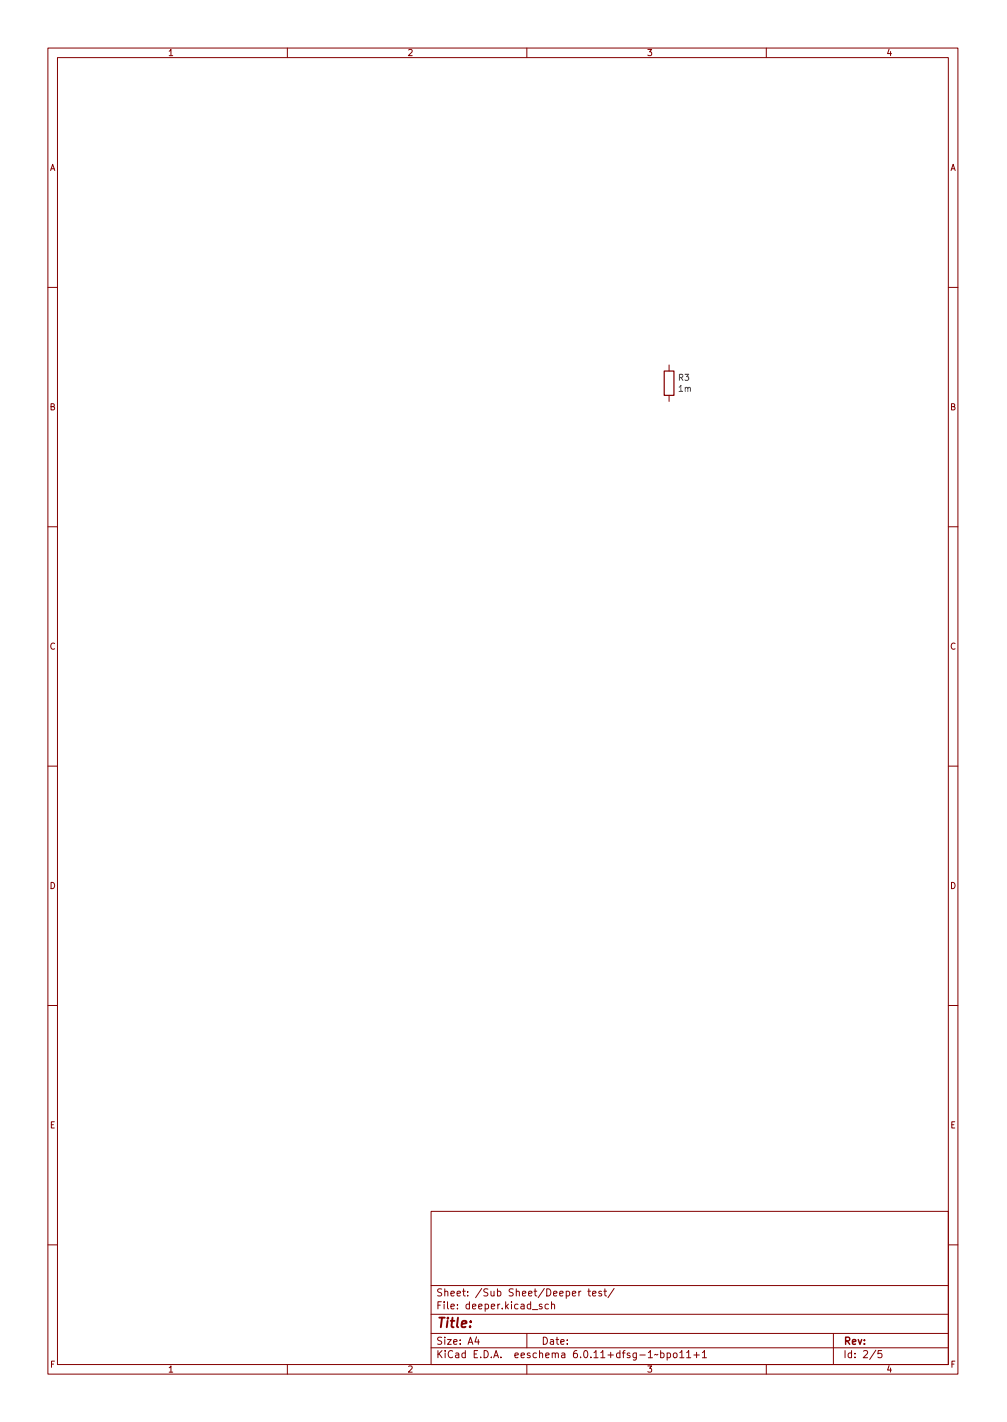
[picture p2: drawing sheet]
<svg xmlns="http://www.w3.org/2000/svg" width="210mm" height="297mm" viewBox="0 0 210 297" stroke-linecap="round" stroke-linejoin="round" font-family="sans-serif">
<g fill="none" stroke="#840000" stroke-width=".21">
<path d="M10 10h190v277h-190zM12 12h186v273h-186zM60 10v2M110 10v2M160 10v2M10 60h2M139.7 76.2v1.3M198 60h2M139.7 82.6v1.3M10 110h2M198 110h2M10 160h2"/>
<path d="M198 160h2M10 210h2M198 210h2M90 253h108v32h-108zM10 260h2M90 278.5h108M90 274.5h108M90 268.5h108M95.5 273.3v.1M95.5 272.5v.1M97.7 270.6v.1M97.7 269.8v.1"/>
<path d="M103.9 269.8l.4-.1 .3 .3-.2 .6h-.5M110 278.5v3M114.5 272.5l-.4-.1-.3 .3 .1 .6h.6M115.2 272.6l.2-.2 .3 .1 .1 .9M115.2 271.9v1.5M119.5 270.2l.7-.1v-.3l-.5-.1-.2 .2 .1 .7h.6M120.9 269.7v1M121.3 269.7l-.4 .3M128.2 269.1l-1.3 2M174 278.5v6.5M198 260h2M60 285v2"/>
<path d="M90 281.5h108M110 285v2M117.3 282.7h.6v.9M117.9 283h-.5l-.2 .3 .2 .3 .5-.1M141.9 283.6h.9M143.4 282.5l.4-.4v1.5M143.4 283.6h.8M144.9 283h1.1M145.4 282.5v1.1M146.7 282.5l.4-.4v1.5M146.7 283.6h.8M160 285v2"/>
<path d="M184.1 282.1h-.7l-.1 .7 .2-.1 .5 .1 .2 .2-.1 .5-.2 .1-.6-.1"/>
</g>
<path d="M138.7 77.5h2v5.1h-2z" fill="none" stroke="#840000" stroke-width=".25"/>
<text font-size="2.8" fill="#840000" x="91" y="277.9">Title:</text>
<g font-size="2.1" fill="#840000">
<text x="91" y="273.9">File:</text>
<text x="91" y="271.2">Sheet:</text>
<text x="97.4" y="273.9">deeper.kicad_sch</text>
<text x="99.2" y="271.2">/Sub</text>
<text x="106.2" y="271.2">Sheet/Deeper</text>
<text x="123" y="271.2">test/</text>
<text x="91" y="281.3">Size:</text>
<text x="97.7" y="281.3">A4</text>
<text x="113" y="281.3">Date:</text>
<text x="176" y="281.3">Rev:</text>
<text x="91" y="284.1">KiCad</text>
<text x="98.7" y="284.1">E.D.A.</text>
<text x="107.6" y="284.1">eeschema</text>
<text x="120" y="284.1">6.0.11+dfsg-1~bpo11+1</text>
<text x="176" y="284.1">Id:</text>
<text x="180.1" y="284.1">2/5</text>
</g>
<g font-size="1.8" fill="#840000">
<text x="35" y="12.1">1</text>
<text x="85" y="12.1">2</text>
<text x="135" y="12.1">3</text>
<text x="185" y="12.1">4</text>
<text x="10.4" y="36.1">A</text>
<text x="198.4" y="36.1">A</text>
<text x="10.3" y="86.1">B</text>
<text x="198.3" y="86.1">B</text>
<text x="10.3" y="136.1">C</text>
<text x="198.3" y="136.1">C</text>
<text x="10.3" y="186.1">D</text>
<text x="198.3" y="186.1">D</text>
<text x="10.3" y="236.1">E</text>
<text x="198.3" y="236.1">E</text>
<text x="10.4" y="286.1">F</text>
<text x="35" y="287.1">1</text>
<text x="85" y="287.1">2</text>
<text x="135" y="287.1">3</text>
<text x="185" y="287.1">4</text>
<text x="198.4" y="286.1">F</text>
</g>
<g font-size="1.8" fill="#006464">
<text x="141.5" y="79.9">R3</text>
<text x="141.5" y="82.2">1m</text>
</g>
</svg>
